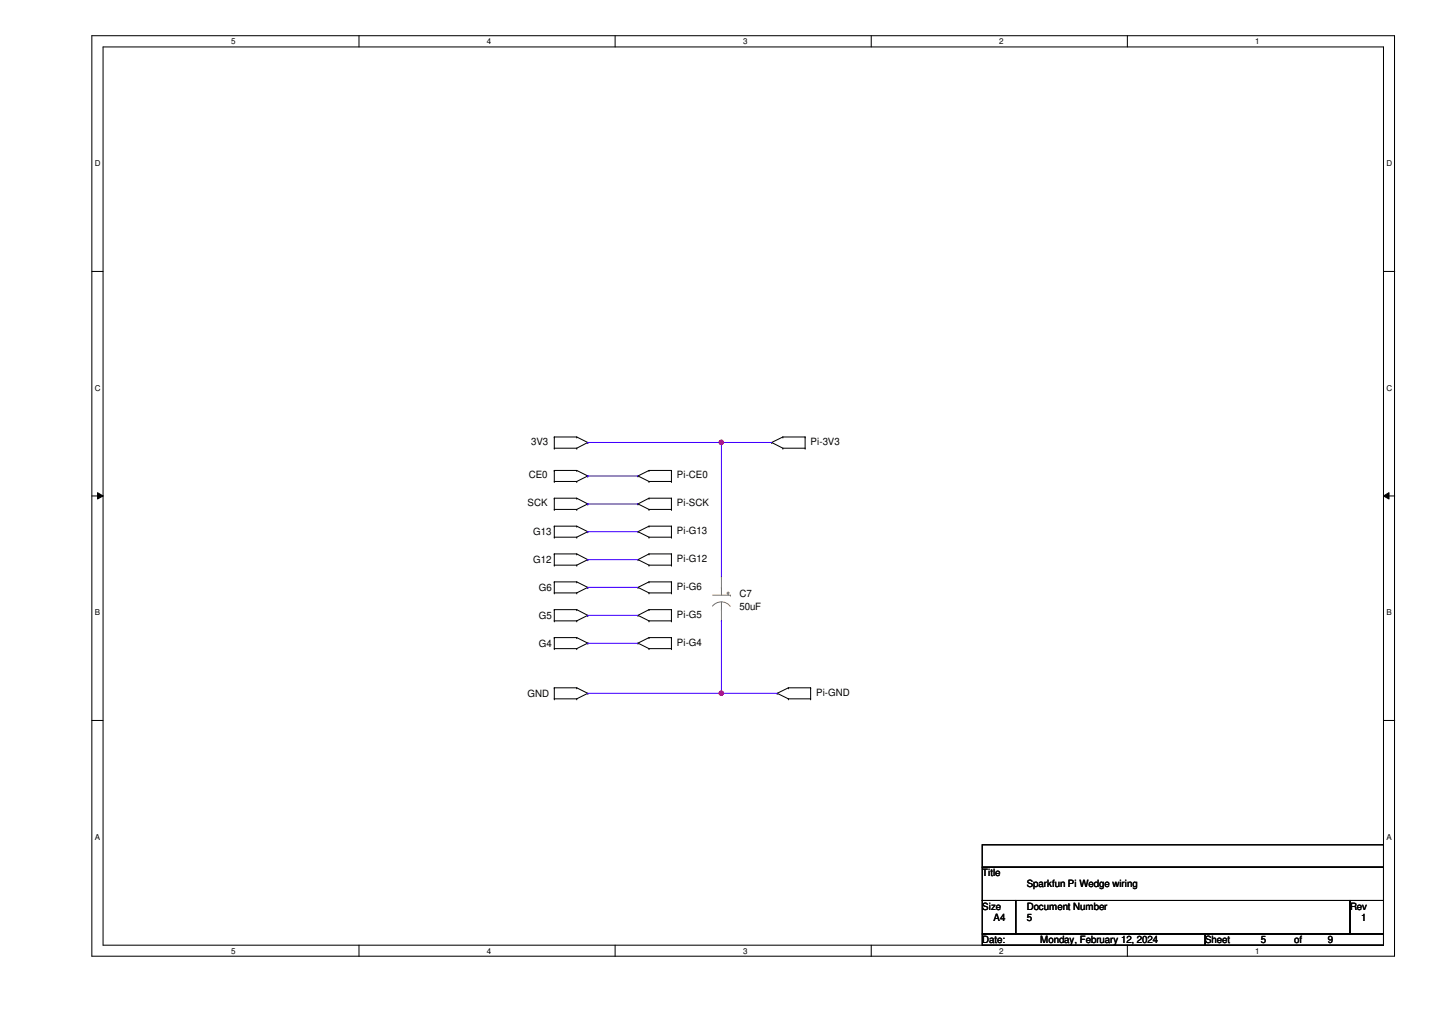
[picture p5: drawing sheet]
<svg xmlns="http://www.w3.org/2000/svg" width="297mm" height="210mm" viewBox="0 0 297 210" stroke-linecap="round" stroke-linejoin="round" font-family="sans-serif">
<path d="M19.1 7.4h270.2v190.9h-270.2zM21.4 9.7h265.6v186.3h-265.6z" fill="none" stroke="#000" stroke-width=".21"/>
<g fill="#fff">
<path d="M47.9 7.7h1v1.8h-1z"/>
<path d="M47.9 196.3h1v1.9h-1z"/>
</g>
<path d="M74.5 7.4v2.3M74.5 196v2.4" fill="none" stroke="#000" stroke-width=".21"/>
<g fill="#fff">
<path d="M101 7.7h.9v1.8h-.9z"/>
<path d="M101 196.3h.9v1.9h-.9z"/>
</g>
<path d="M127.6 7.4v2.3M127.6 196v2.4" fill="none" stroke="#000" stroke-width=".21"/>
<g fill="#fff">
<path d="M154.1 7.7h1v1.8h-1z"/>
<path d="M154.1 196.3h1v1.9h-1z"/>
</g>
<path d="M180.7 7.4v2.3M180.7 196v2.4" fill="none" stroke="#000" stroke-width=".21"/>
<g fill="#fff">
<path d="M207.3 7.7h.9v1.8h-.9z"/>
<path d="M207.3 196.3h.9v1.9h-.9z"/>
</g>
<path d="M233.8 7.4v2.3M233.8 196v2.4" fill="none" stroke="#000" stroke-width=".21"/>
<g fill="#fff">
<path d="M260.4 7.7h.9v1.8h-.9z"/>
<path d="M260.4 196.3h.9v1.9h-.9z"/>
<path d="M19.6 33h1.2v1.9h-1.2z"/>
<path d="M287.6 33h1.2v1.9h-1.2z"/>
<path d="M19.6 79.6h1.2v1.8h-1.2z"/>
<path d="M287.6 79.6h1.2v1.8h-1.2z"/>
</g>
<path d="M19.1 56.3h2.3M287 56.3h2.3" fill="none" stroke="#000" stroke-width=".21"/>
<g fill="#fff">
<path d="M19.6 126.2h1.1v1.8h-1.1z"/>
<path d="M287.6 126.2h1.1v1.8h-1.1z"/>
</g>
<path d="M19.1 102.9h2.3M20.2 102.2l1.2 .7-1.2 .6zM287 102.9l1.1-.7v1.3zM287 102.9h2.3" fill="none" stroke="#000" stroke-width=".21"/>
<path d="M20.2 102.2l1.2 .7-1.2 .6zM287 102.9l1.1-.7v1.3z" fill="#000"/>
<g fill="#fff">
<path d="M19.6 172.7h1.1v1.9h-1.1z"/>
<path d="M287.6 172.7h1.1v1.9h-1.1z"/>
</g>
<g fill="none" stroke="#000" stroke-width=".21">
<path d="M115 99.9h.1M115 97.6h.1M115 93h.1M115 90.6h.1M115 90.6v2.4M115 97.6v2.3M115 99.9h4.6M115 97.6h4.6M115 93h4.6M115 90.6h4.6M119.6 99.9h.1M119.6 97.6h.1"/>
<path d="M119.6 93h.1M119.6 90.6h.1M119.6 97.6l2.3 1.1M119.6 90.6l2.3 1.2M121.9 98.7h.1M121.9 91.8h.1M121.9 98.7l-2.3 1.2M121.9 91.8l-2.3 1.2M132.3 98.7h.1M132.3 98.7l2.3 1.2M134.6 99.9h.1M134.6 97.6h.1"/>
<path d="M134.6 99.9h4.7M134.6 97.6h4.7M134.6 97.6l-2.3 1.1M139.3 97.6h.1M139.3 99.9h.1M139.3 97.6v2.3M160.1 91.8h.1M160.1 91.8l2.3 1.2M162.4 93h.1M162.4 90.6h.1M162.4 93h4.6M162.4 90.6h4.6"/>
<path d="M162.4 90.6l-2.3 1.2M167 90.6h.1M167 93h.1M167 90.6v2.4M115 111.4h.1M115 109.1h.1M115 105.7h.1M115 103.3h.1M115 117.2h.1M115 114.9h.1M115 109.1h4.6M115 111.4h4.6"/>
<path d="M115 103.3v2.4M115 109.1v2.3M115 114.9v2.3M115 105.7h4.6M115 103.3h4.6M115 114.9h4.6M115 117.2h4.6M119.6 109.1h.1M119.6 111.4h.1M119.6 105.7h.1M119.6 103.3h.1M119.6 114.9h.1"/>
<path d="M119.6 117.2h.1M119.6 109.1l2.3 1.2M119.6 103.3l2.3 1.2M119.6 114.9l2.3 1.2M121.9 110.3h.1M121.9 104.5h.1M121.9 116.1h.1M121.9 110.3l-2.3 1.1M121.9 104.5l-2.3 1.2M121.9 116.1l-2.3 1.1M132.3 104.5h.1M132.3 110.3h.1"/>
<path d="M132.3 116.1h.1M132.3 104.5l2.3 1.2M132.3 110.3l2.3 1.1M132.3 116.1l2.3 1.1M134.6 105.7h.1M134.6 103.3h.1M134.6 109.1h.1M134.6 111.4h.1M134.6 114.9h.1M134.6 117.2h.1M134.6 109.1h4.7M134.6 111.4h4.7"/>
<path d="M134.6 105.7h4.7M134.6 103.3h4.7M134.6 114.9h4.7M134.6 117.2h4.7M134.6 103.3l-2.3 1.2M134.6 109.1l-2.3 1.2M134.6 114.9l-2.3 1.2M139.3 103.3h.1M139.3 105.7h.1M139.3 109.1h.1M139.3 111.4h.1M139.3 114.9h.1"/>
<path d="M139.3 117.2h.1M139.3 103.3v2.4M139.3 109.1v2.3M139.3 114.9v2.3M115 123h.1M115 120.7h.1M115 128.8h.1M115 126.4h.1M115 134.5h.1M115 132.2h.1M115 120.7v2.3M115 126.4v2.4"/>
<path d="M115 132.2v2.3M115 120.7h4.6M115 123h4.6M115 126.4h4.6M115 128.8h4.6M115 132.2h4.6M115 134.5h4.6M119.6 120.7h.1M119.6 123h.1M119.6 126.4h.1M119.6 128.8h.1M119.6 132.2h.1"/>
<path d="M119.6 134.5h.1M119.6 120.7l2.3 1.1M119.6 126.4l2.3 1.2M119.6 132.2l2.3 1.2M121.9 121.8h.1M121.9 127.6h.1M121.9 133.4h.1M121.9 121.8l-2.3 1.2M121.9 127.6l-2.3 1.2M121.9 133.4l-2.3 1.1M132.3 121.8h.1M132.3 127.6h.1"/>
<path d="M132.3 133.4h.1M132.3 121.8l2.3 1.2M132.3 127.6l2.3 1.2M132.3 133.4l2.3 1.1M134.6 120.7h.1M134.6 123h.1M134.6 126.4h.1M134.6 128.8h.1M134.6 132.2h.1M134.6 134.5h.1M134.6 120.7h4.7M134.6 123h4.7"/>
<path d="M134.6 126.4h4.7M134.6 128.8h4.7M134.6 132.2h4.7M134.6 134.5h4.7M134.6 120.7l-2.3 1.1M134.6 126.4l-2.3 1.2M134.6 132.2l-2.3 1.2M139.3 120.7h.1M139.3 123h.1M139.3 126.4h.1M139.3 128.8h.1M139.3 132.2h.1"/>
<path d="M139.3 134.5h.1M139.3 120.7v2.3M139.3 126.4v2.4M139.3 132.2v2.3M19.1 149.4h2.3M115 144.9h.1M115 142.7h.1M115 142.7v2.2M115 142.7h4.6M115 144.9h4.6M119.6 142.7h.1M119.6 144.9h.1"/>
<path d="M119.6 142.7l2.3 1.1M121.9 143.8h.1M121.9 143.8l-2.3 1.1M161.2 143.8h.1M161.2 143.8l2.3 1.1M163.5 142.7h.1M163.5 144.9h.1M163.5 142.7h4.6M163.5 144.9h4.6M163.5 142.7l-2.3 1.1M168.1 142.7h.1M168.1 144.9h.1"/>
<path d="M168.1 142.7v2.2M287 149.4h2.3M203.8 175.2h83.2v4.7h-83.2zM203.8 179.9h83.2v6.9h-83.2zM203.8 186.8h6.9v6.9h-6.9zM203.8 193.7h46.2v2.3h-46.2zM210.7 186.8h69.3v6.9h-69.3zM250 193.7h37v2.3h-37zM280 186.8h7v6.9h-7z"/>
</g>
<path d="M147.8 125.7a2.32 2.32 0 0 1 3.7 .1M147.8 123.4h3.7M149.6 121.8h.1M149.6 126.4h.1M149.6 121.8v1.6M149.6 124.8v1.6M150.8 123h.1M150.8 123h.5M151 123.2h.1M151 122.8v.4M151.5 123.4h.1" fill="none" stroke="#cc8006" stroke-width=".21"/>
<path d="M149.6 119.5h.1M149.6 119.5v2.3M149.6 128.8h.1M149.6 126.4v2.4" fill="none" stroke="#a84" stroke-width=".21"/>
<path d="M149.6 91.8h.1M149.6 91.8h10.5" fill="none" stroke="#4200ff" stroke-width=".21"/>
<circle cx="149.6" cy="91.8" r=".45" fill="#f00"/>
<circle cx="149.6" cy="91.8" r=".45" fill="none" stroke="#f00" stroke-width=".21"/>
<g fill="none" stroke="#4200ff" stroke-width=".21">
<path d="M121.9 98.7h.1M121.9 91.8h.1M121.9 98.7h10.4M121.9 91.8h27.7M121.9 104.5h.1M121.9 110.3h.1M121.9 116.1h.1M121.9 104.5h10.4M121.9 110.3h10.4M121.9 116.1h10.4M121.9 121.8h.1M121.9 127.6h.1"/>
<path d="M121.9 133.4h.1M121.9 121.8h10.4M121.9 127.6h10.4M121.9 133.4h10.4M149.6 128.8h.1M149.6 128.8v15M121.9 143.8h.1M121.9 143.8h39.3M149.6 143.8h.1"/>
</g>
<circle cx="149.6" cy="143.8" r=".45" fill="#f00"/>
<circle cx="149.6" cy="143.8" r=".45" fill="none" stroke="#f00" stroke-width=".21"/>
<path d="M149.6 91.8h.1M149.6 91.8v27.7" fill="none" stroke="#4200ff" stroke-width=".21"/>
<circle cx="149.6" cy="91.8" r=".45" fill="#f00"/>
<circle cx="149.6" cy="91.8" r=".45" fill="none" stroke="#f00" stroke-width=".21"/>
<circle cx="149.6" cy="143.8" r=".45" fill="#f00"/>
<circle cx="149.6" cy="143.8" r=".45" fill="none" stroke="#f00" stroke-width=".21"/>
<g font-size="2.1">
<text x="110.2" y="92.3">3V3</text>
<text x="168.1" y="92.3">Pi-3V3</text>
<text x="109.7" y="99.2">CE0</text>
<text x="140.4" y="99.2">Pi-CE0</text>
<text x="109.4" y="105">SCK</text>
<text x="140.4" y="105">Pi-SCK</text>
<text x="110.6" y="111">G13</text>
<text x="140.4" y="110.8">Pi-G13</text>
<text x="110.6" y="116.8">G12</text>
<text x="140.4" y="116.6">Pi-G12</text>
<text x="111.8" y="122.6">G6</text>
<text x="140.4" y="122.3">Pi-G6</text>
<text x="153.4" y="123.7">C7</text>
<text x="111.8" y="128.4">G5</text>
<text x="140.4" y="128.1">Pi-G5</text>
<text x="153.4" y="126.5">50uF</text>
<text x="111.8" y="134.2">G4</text>
<text x="140.4" y="133.9">Pi-G4</text>
<text x="109.4" y="144.6">GND</text>
<text x="169.3" y="144.3">Pi-GND</text>
<text x="203.8" y="181.8">Title</text>
<text x="213" y="184.1">Sparkfun Pi Wedge wiring</text>
<text x="203.8" y="188.7">Size</text>
<text x="206.1" y="191">A4</text>
<text x="213" y="188.7">Document Number</text>
<text x="213" y="191">5</text>
<text x="280" y="188.7">Rev</text>
<text x="282.3" y="191">1</text>
<text x="203.8" y="195.6">Date:</text>
<text x="215.8" y="195.6">Monday, February 12, 2024</text>
<text x="250" y="195.6">Sheet</text>
<text x="261.5" y="195.6">5</text>
<text x="268.5" y="195.6">of</text>
<text x="275.4" y="195.6">9</text>
</g>
<g font-size="1.7">
<text x="47.9" y="9.1">5</text>
<text x="101" y="9.1">4</text>
<text x="154.1" y="9.1">3</text>
<text x="207.3" y="9.1">2</text>
<text x="260.4" y="9.1">1</text>
<text x="19.6" y="34.5">D</text>
<text x="287.6" y="34.5">D</text>
<text x="19.6" y="81.1">C</text>
<text x="287.6" y="81.1">C</text>
<text x="19.6" y="127.6">B</text>
<text x="287.6" y="127.6">B</text>
<text x="19.6" y="174.2">A</text>
<text x="287.6" y="174.2">A</text>
<text x="47.9" y="197.8">5</text>
<text x="101" y="197.8">4</text>
<text x="154.1" y="197.8">3</text>
<text x="207.3" y="197.8">2</text>
<text x="260.4" y="197.8">1</text>
</g>
</svg>
